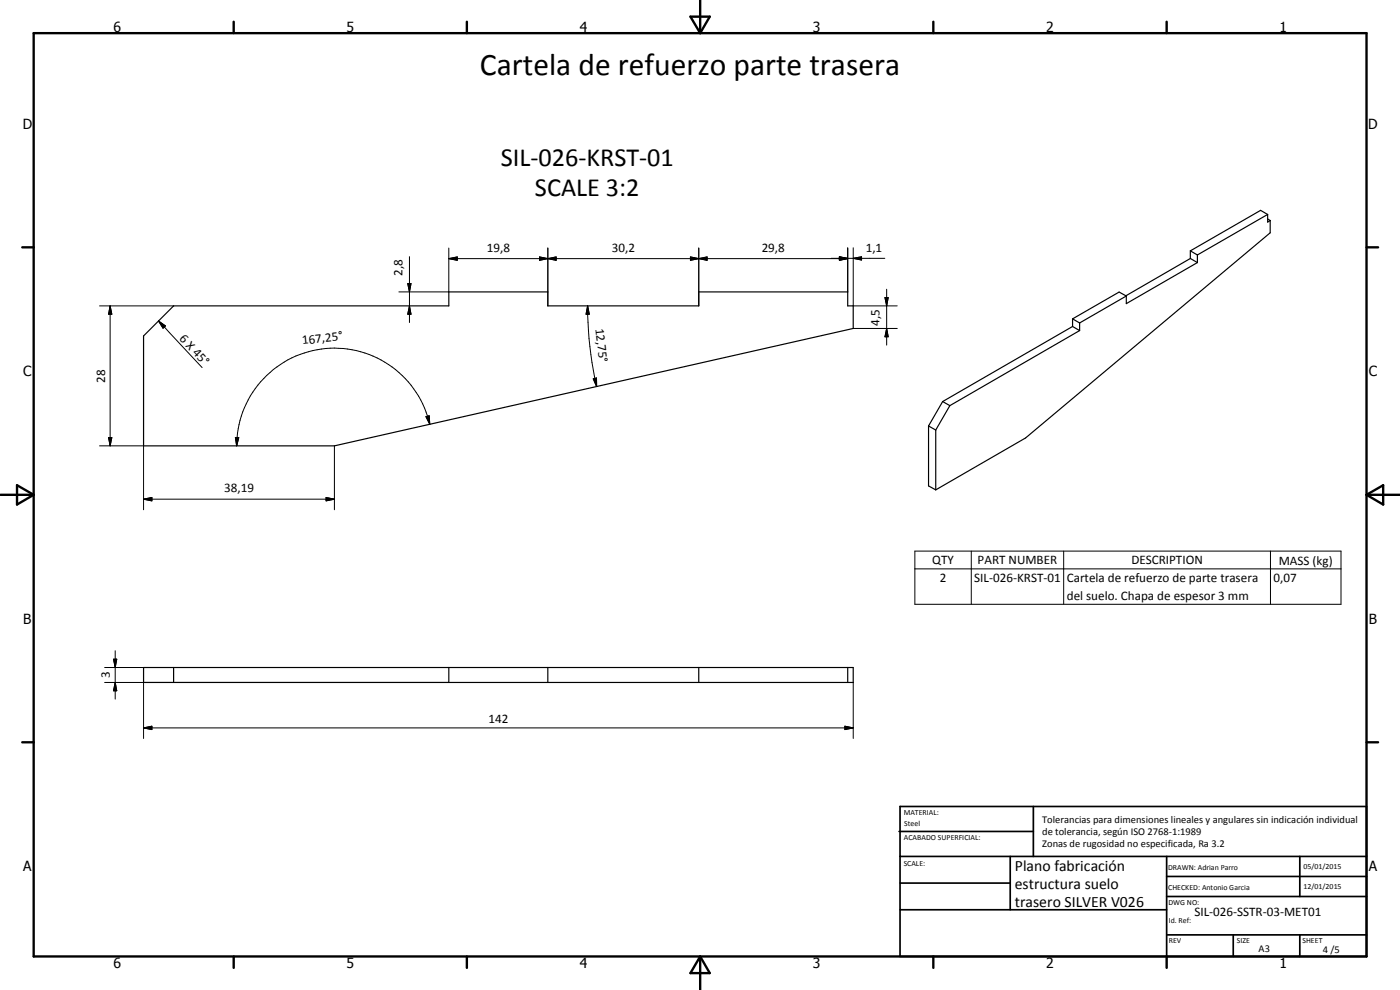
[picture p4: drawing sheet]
<svg xmlns="http://www.w3.org/2000/svg" width="420mm" height="297mm" viewBox="0 0 420 297" stroke-linecap="round" stroke-linejoin="round" font-family="sans-serif">
<g fill="none" stroke="#000" stroke-width=".35">
<path d="M357.2 77.6l2.2 1.2M357.2 77.6l-19.3 11.2M357.2 75.3l2.2 1.2M357.2 75.3v2.3M359.4 76.5v2.3M359.4 78.8l-21.4 12.3v-2.3M380.4 64.3v2.3l.8-.4M380.4 64.3l-21 12.2M380.4 64.3l-2.1-1.2-21.1 12.2M380.4 65.7l.8 .5M381.2 66.2v3.6l-73.4 61.6-27 15.6M52.1 91.8h82.6v-4.2h29.7v4.2h45.3v-4.2h44.7v4.2h1.7v6.8l-155.7 35.2h-57.3v-33z"/>
<path d="M321.9 98l2.1 1.2M321.9 98l-39 22.5M321.9 95.7l2.1 1.2M321.9 95.7v2.3M324 96.9v2.3M324 99.2l-38.9 22.5M338 88.8l-14 8.1M338 88.8l-2.1-1.2-14 8.1M278.7 127.8l2.1 1.2M278.7 127.8v18l2.1 1.2M280.8 129v18M282.9 120.5l2.2 1.2"/>
<path d="M282.9 120.5l-4.2 7.3M285.1 121.7l-4.3 7.3M43.1 200.3h213v4.5h-213zM52.1 200.3v4.5M134.7 200.3v4.5M164.4 200.3v4.5M209.7 200.3v4.5M254.4 200.3v4.5"/>
</g>
<g fill="none" stroke="#000" stroke-width=".71">
<path d="M10.1 9.9h400v277.1h-400zM70.1 6.5v3.4M140.1 6.5v3.4M207.2 5h5.8l-2.9 4.9zM210.1 0v9.9M280.1 6.5v3.4M350.1 6.5v3.4M6.7 74.2h3.4M410.1 74.2h3.5M.1 148.5h10M5.1 145.6l5 2.9-5 2.9zM410.1 148.5h10"/>
<path d="M410.1 148.5l5-2.9v5.8zM6.7 222.7h3.4M410.1 222.7h3.5M70.1 287v3.4M140.1 287v3.4M210.1 287v10M210.1 287l2.9 5h-5.8zM280.1 287v3.4M350.1 287v3.4"/>
</g>
<g fill="none" stroke="#000" stroke-width=".51">
<path d="M269.8 249.5h40.3M270.1 242h140v45h-140zM270.1 257h140M303.2 257v16M310.1 242v15M350.1 257v30M390.1 257v12M270.1 265h33.1M270.1 273h80M350.1 269h60M350.1 263h60M350.1 280.5h60"/>
<path d="M370.1 280.5v6.5M390.1 280.5v6.5"/>
</g>
<g fill="none" stroke="#000" stroke-width=".3">
<path d="M122.9 77v19.8M134.7 77.6l2.5-.5v1zM134.7 77.6h119.7M134.7 74.4v13.2h-15M161.9 77.1l2.5 .5-2.5 .5zM161.9 77.1l5 1v-1l-5 1zM164.4 77.6l2.5-.5v1zM164.4 74.4v17.4M207.2 77.1l2.5 .5-2.5 .5zM207.2 77.1l5 1v-1l-5 1zM209.7 77.6l2.5-.5v1zM209.7 74.4v17.4"/>
<path d="M249.4 77.5h16.1M251.9 77.1l2.5 .5-2.5 .5zM251.9 77l2.5 .5-2.5 .5zM251.9 77v1.1l2.5-.5M251.9 77.1l2.5 .5M251.9 77l2.5 .5-2.5 .5M254.4 74.3v13.3M256.1 77.5l2.5-.5v1zM256.1 74.3v17.5h13.2M29.9 91.8h22.2M33.1 91.8l.5 2.5h-1zM33.1 91.8v42"/>
<path d="M47.6 96.3l2 1.5-.7 .7zM47.6 96.3l13.1 14M122.4 85.1h.9l-.4 2.5zM122.9 91.8l.4 2.5h-.9zM176.3 91.8l.6 2.5h-1zM176.3 91.8a109.8 109.8 0 0 0 2.8 24.2M256.1 98.6h13.2M265.6 89.3h1l-.5 2.5zM266.1 98.6l.5 2.4h-1zM266.1 86.8v16.7M178 113.7l1-.3 .1 2.6zM29.9 133.8h13.2v19.2"/>
<path d="M32.6 131.3h1l-.5 2.5zM70.6 131.3h1.1l-.7 2.5zM100.4 133.8v19.2M127.8 125l1-.2 .2 2.5zM129 127.3a29.3 29.3 0 0 0-31.9-22.7 29.3 29.3 0 0 0-26.1 29.2M43.1 149.8l2.5-.5v1zM43.1 149.8h57.3M97.9 149.3l2.5 .5-2.5 .5zM274.6 165.4h127.9v15.9h-127.9zM274.6 170.7h127.9M291.5 165.4v15.9M319.2 165.4v15.9"/>
<path d="M381.3 165.4v15.9M34.1 197.8h.9l-.4 2.5zM34.6 195.2v14.6M31.4 200.3h103.3M31.4 204.8h103.3M34.6 204.8l.4 2.5h-.9zM43.1 218.4l2.5-.5v1zM43.1 204.8v16.8M43.1 218.4h213M253.6 217.9l2.5 .5-2.5 .5zM256.1 204.8v16.8"/>
</g>
<g fill="#000">
<path d="M134.7 77.6l2.5-.5v1zM161.9 77.1l2.5 .5-2.5 .5zM164.4 77.6l2.5-.5v1zM207.2 77.1l2.5 .5-2.5 .5zM209.7 77.6l2.5-.5v1zM251.9 77.1l2.5 .5-2.5 .5zM251.9 77l2.5 .5-2.5 .5zM256.1 77.5l2.5-.5v1zM33.1 91.8l.5 2.5h-1zM47.6 96.3l2 1.5-.7 .7zM122.4 85.1h.9l-.4 2.5zM122.9 91.8l.4 2.5h-.9z"/>
<path d="M176.3 91.8l.6 2.5h-1zM265.6 89.3h1l-.5 2.5zM178 113.7l1-.3 .1 2.6zM266.1 98.6l.5 2.4h-1zM32.6 131.3h1l-.5 2.5zM70.6 131.3h1.1l-.7 2.5zM127.8 125l1-.2 .2 2.5zM43.1 149.8l2.5-.5v1zM97.9 149.3l2.5 .5-2.5 .5zM34.1 197.8h.9l-.4 2.5zM34.6 204.8l.4 2.5h-.9zM43.1 218.4l2.5-.5v1z"/>
<path d="M253.6 217.9l2.5 .5-2.5 .5z"/>
</g>
<text font-size="9.4" x="144" y="22.4">Cartela de refuerzo parte trasera</text>
<g font-size="7.9">
<text x="150.3" y="50">SIL-026-KRST-01</text>
<text x="160.6" y="58.9">SCALE 3:2</text>
</g>
<g font-size="4.7">
<text x="304.6" y="261.2">Plano fabricación</text>
<text x="304.6" y="266.6">estructura suelo</text>
<text x="304.6" y="272">trasero SILVER V026</text>
</g>
<g font-size="4.2">
<text x="34" y="9.6">6</text>
<text x="104" y="9.6">5</text>
<text x="174" y="9.6">4</text>
<text x="244" y="9.6">3</text>
<text x="314" y="9.6">2</text>
<text x="384" y="9.6">1</text>
<text x="6.8" y="38.7">D</text>
<text x="410.6" y="38.7">D</text>
<text x="7" y="112.9">C</text>
<text x="410.8" y="112.9">C</text>
<text x="7" y="187.1">B</text>
<text x="410.8" y="187.1">B</text>
<text x="7" y="261.4">A</text>
<text x="410.8" y="261.4">A</text>
<text x="34" y="290.4">6</text>
<text x="104" y="290.4">5</text>
<text x="174" y="290.4">4</text>
<text x="244" y="290.4">3</text>
<text x="314" y="290.4">2</text>
<text x="384" y="290.4">1</text>
</g>
<g font-size="3.9">
<text x="146.1" y="75.5">19,8</text>
<text x="183.6" y="75.5">30,2</text>
<text x="228.6" y="75.5">29,8</text>
<text x="259.8" y="75.5">1,1</text>
<text x="120.8" y="82.8" transform="rotate(-90 120.8 82.8)">2,8</text>
<text x="53.7" y="101.6" transform="rotate(47 53.7 101.6)">6 X 45°</text>
<text x="178.7" y="98.6" transform="rotate(84 178.7 98.6)">12,75°</text>
<text x="264" y="97.7" transform="rotate(-90 264 97.7)">4,5</text>
<text x="90.8" y="103.3" transform="rotate(-6 90.8 103.3)">167,25°</text>
<text x="31.6" y="114.8" transform="rotate(-90 31.6 114.8)">28</text>
<text x="67.3" y="147.7">38,19</text>
<text x="279.8" y="169.3">QTY</text>
<text x="293.4" y="169.3">PART NUMBER</text>
<text x="339.5" y="169.3">DESCRIPTION</text>
<text x="383.8" y="169.4">MASS (kg)</text>
<text x="282" y="174.6">2</text>
<text x="292.4" y="174.6">SIL-026-KRST-01</text>
<text x="320.2" y="174.7">Cartela de refuerzo de parte trasera</text>
<text x="382.2" y="174.6">0,07</text>
<text x="320.2" y="180">del suelo. Chapa de espesor 3 mm</text>
<text x="33" y="203.5" transform="rotate(-90 33 203.5)">3</text>
<text x="146.6" y="216.9">142</text>
<text x="358.5" y="275">SIL-026-SSTR-03-MET01</text>
</g>
<g font-size="3.1">
<text x="312.7" y="246.8">Tolerancias para dimensiones lineales y angulares sin indicación individual</text>
<text x="312.7" y="250.4">de tolerancia, según ISO 2768-1:1989</text>
<text x="312.7" y="254">Zonas de rugosidad no especificada, Ra 3.2</text>
<text x="377.7" y="285.6">A3</text>
<text x="397" y="285.9">4 /5</text>
</g>
<g font-size="2.4">
<text x="271.2" y="244.4">MATERIAL:</text>
<text x="271.3" y="252">ACABADO SUPERFICIAL:</text>
<text x="271.4" y="247.9">Steel</text>
<text x="271.2" y="259.7">SCALE:</text>
<text x="350.6" y="261">DRAWN: Adrian Parro</text>
<text x="391.2" y="260.6">05/01/2015</text>
<text x="350.6" y="267">CHECKED: Antonio Garcia</text>
<text x="391.2" y="266.7">12/01/2015</text>
<text x="350.6" y="271.4">DWG NO:</text>
<text x="350.8" y="276.9">Id. Ref:</text>
<text x="350.8" y="282.8">REV</text>
<text x="371.2" y="282.9">SIZE</text>
<text x="390.9" y="282.9">SHEET</text>
</g>
</svg>
